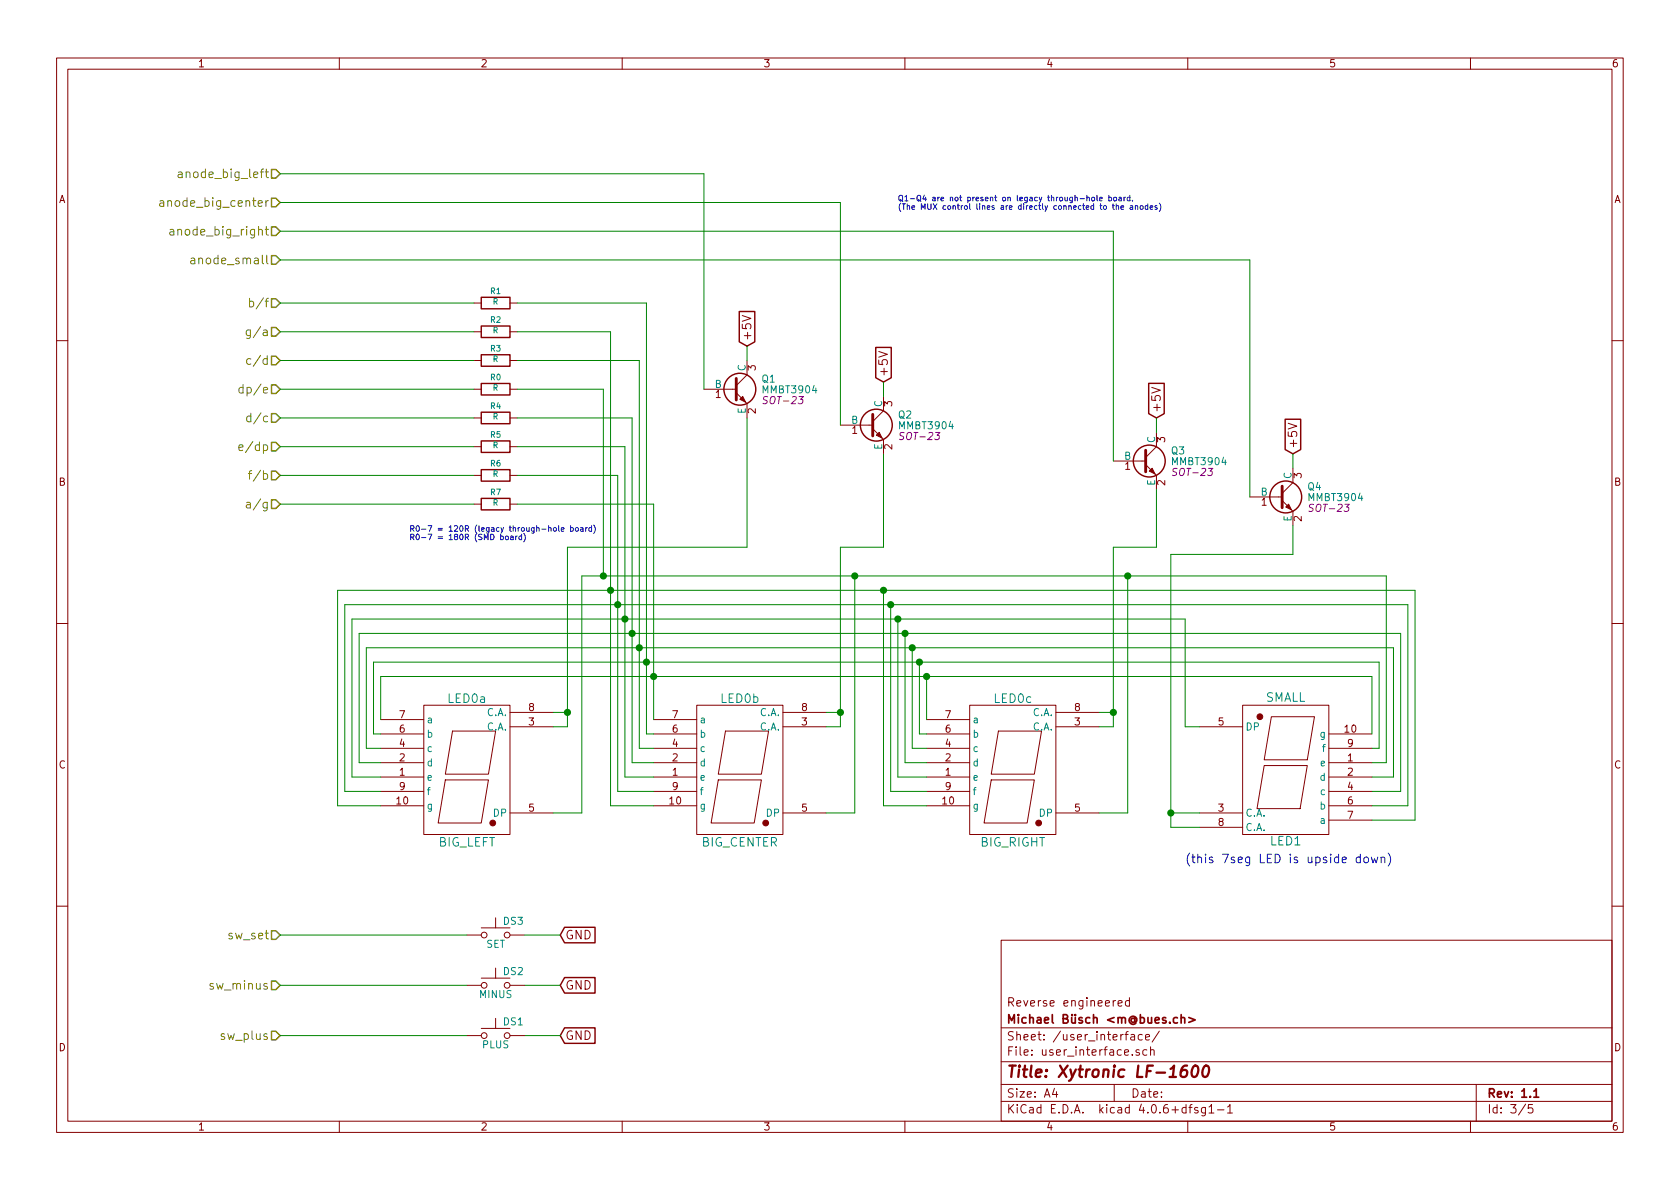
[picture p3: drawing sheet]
EESchema Schematic File Version 2
LIBS:power
LIBS:device
LIBS:transistors
LIBS:conn
LIBS:linear
LIBS:regul
LIBS:74xx
LIBS:cmos4000
LIBS:adc-dac
LIBS:memory
LIBS:xilinx
LIBS:microcontrollers
LIBS:dsp
LIBS:microchip
LIBS:analog_switches
LIBS:motorola
LIBS:texas
LIBS:intel
LIBS:audio
LIBS:interface
LIBS:digital-audio
LIBS:philips
LIBS:display
LIBS:cypress
LIBS:siliconi
LIBS:opto
LIBS:atmel
LIBS:contrib
LIBS:valves
LIBS:tl431
LIBS:switches
EELAYER 25 0
EELAYER END
$Descr A4 11693 8268
encoding utf-8
Sheet 3 5
Title "Xytronic LF-1600"
Date ""
Rev "1.1"
Comp "Michael Büsch <m@bues.ch>"
Comment1 "Reverse engineered"
Comment2 ""
Comment3 ""
Comment4 ""
$EndDescr
Text HLabel 1950 1200 0    60   Input ~ 0
anode_big_left
Text HLabel 1950 1400 0    60   Input ~ 0
anode_big_center
Text HLabel 1950 1600 0    60   Input ~ 0
anode_big_right
Text HLabel 1950 1800 0    60   Input ~ 0
anode_small
Text HLabel 1950 2700 0    60   Input ~ 0
dp/e
Text HLabel 1950 2100 0    60   Input ~ 0
b/f
Text HLabel 1950 2300 0    60   Input ~ 0
g/a
Text HLabel 1950 2500 0    60   Input ~ 0
c/d
Text HLabel 1950 2900 0    60   Input ~ 0
d/c
Text HLabel 1950 3100 0    60   Input ~ 0
e/dp
Text HLabel 1950 3300 0    60   Input ~ 0
f/b
Text HLabel 1950 3500 0    60   Input ~ 0
a/g
Text HLabel 1950 6500 0    60   Input ~ 0
sw_set
Text HLabel 1950 6850 0    60   Input ~ 0
sw_minus
Text HLabel 1950 7200 0    60   Input ~ 0
sw_plus
Text GLabel 3900 6500 2    60   Input ~ 0
GND
Text GLabel 3900 6850 2    60   Input ~ 0
GND
Text GLabel 3900 7200 2    60   Input ~ 0
GND
Wire Wire Line
	3650 6500 3900 6500
Wire Wire Line
	3650 6850 3900 6850
Wire Wire Line
	3650 7200 3900 7200
Wire Wire Line
	1950 7200 3250 7200
Wire Wire Line
	1950 6850 3250 6850
Wire Wire Line
	1950 6500 3250 6500
$Comp
L R R0
U 1 1
P 3450 2700
F 0 "R0" V 3530 2700 40  0000 C CNN
F 1 "R" V 3457 2701 40  0000 C CNN
F 2 "~" V 3380 2700 30  0000 C CNN
F 3 "~" H 3450 2700 30  0000 C CNN
	1    3450 2700
	0    -1   -1   0   
$EndComp
$Comp
L R R1
U 1 1
P 3450 2100
F 0 "R1" V 3530 2100 40  0000 C CNN
F 1 "R" V 3457 2101 40  0000 C CNN
F 2 "~" V 3380 2100 30  0000 C CNN
F 3 "~" H 3450 2100 30  0000 C CNN
	1    3450 2100
	0    -1   -1   0   
$EndComp
$Comp
L R R2
U 1 1
P 3450 2300
F 0 "R2" V 3530 2300 40  0000 C CNN
F 1 "R" V 3457 2301 40  0000 C CNN
F 2 "~" V 3380 2300 30  0000 C CNN
F 3 "~" H 3450 2300 30  0000 C CNN
	1    3450 2300
	0    -1   -1   0   
$EndComp
$Comp
L R R3
U 1 1
P 3450 2500
F 0 "R3" V 3530 2500 40  0000 C CNN
F 1 "R" V 3457 2501 40  0000 C CNN
F 2 "~" V 3380 2500 30  0000 C CNN
F 3 "~" H 3450 2500 30  0000 C CNN
	1    3450 2500
	0    -1   -1   0   
$EndComp
$Comp
L R R4
U 1 1
P 3450 2900
F 0 "R4" V 3530 2900 40  0000 C CNN
F 1 "R" V 3457 2901 40  0000 C CNN
F 2 "~" V 3380 2900 30  0000 C CNN
F 3 "~" H 3450 2900 30  0000 C CNN
	1    3450 2900
	0    -1   -1   0   
$EndComp
$Comp
L R R5
U 1 1
P 3450 3100
F 0 "R5" V 3530 3100 40  0000 C CNN
F 1 "R" V 3457 3101 40  0000 C CNN
F 2 "~" V 3380 3100 30  0000 C CNN
F 3 "~" H 3450 3100 30  0000 C CNN
	1    3450 3100
	0    -1   -1   0   
$EndComp
$Comp
L R R6
U 1 1
P 3450 3300
F 0 "R6" V 3530 3300 40  0000 C CNN
F 1 "R" V 3457 3301 40  0000 C CNN
F 2 "~" V 3380 3300 30  0000 C CNN
F 3 "~" H 3450 3300 30  0000 C CNN
	1    3450 3300
	0    -1   -1   0   
$EndComp
$Comp
L R R7
U 1 1
P 3450 3500
F 0 "R7" V 3530 3500 40  0000 C CNN
F 1 "R" V 3457 3501 40  0000 C CNN
F 2 "~" V 3380 3500 30  0000 C CNN
F 3 "~" H 3450 3500 30  0000 C CNN
	1    3450 3500
	0    -1   -1   0   
$EndComp
Wire Wire Line
	1950 2100 3300 2100
Wire Wire Line
	1950 2300 3300 2300
Wire Wire Line
	1950 2500 3300 2500
Wire Wire Line
	1950 2700 3300 2700
Wire Wire Line
	1950 2900 3300 2900
Wire Wire Line
	1950 3100 3300 3100
Wire Wire Line
	1950 3300 3300 3300
Wire Wire Line
	1950 3500 3300 3500
$Comp
L 7SEGMENTS LED0a
U 1 1
P 3250 5400
F 0 "LED0a" H 3250 5950 60  0000 C CNN
F 1 "BIG_LEFT" H 3250 4950 60  0000 C CNN
F 2 "~" H 3250 5400 60  0000 C CNN
F 3 "~" H 3250 5400 60  0000 C CNN
	1    3250 5400
	1    0    0    -1  
$EndComp
$Comp
L 7SEGMENTS LED0b
U 1 1
P 5150 5400
F 0 "LED0b" H 5150 5950 60  0000 C CNN
F 1 "BIG_CENTER" H 5150 4950 60  0000 C CNN
F 2 "~" H 5150 5400 60  0000 C CNN
F 3 "~" H 5150 5400 60  0000 C CNN
	1    5150 5400
	1    0    0    -1  
$EndComp
$Comp
L 7SEGMENTS LED0c
U 1 1
P 7050 5400
F 0 "LED0c" H 7050 5950 60  0000 C CNN
F 1 "BIG_RIGHT" H 7050 4950 60  0000 C CNN
F 2 "~" H 7050 5400 60  0000 C CNN
F 3 "~" H 7050 5400 60  0000 C CNN
	1    7050 5400
	1    0    0    -1  
$EndComp
$Comp
L 7SEGMENTS LED1
U 1 1
P 8950 5300
F 0 "LED1" H 8950 5850 60  0000 C CNN
F 1 "SMALL" H 8950 4850 60  0000 C CNN
F 2 "~" H 8950 5300 60  0000 C CNN
F 3 "~" H 8950 5300 60  0000 C CNN
	1    8950 5300
	-1   0    0    1   
$EndComp
Wire Wire Line
	2650 4700 9550 4700
Wire Wire Line
	2650 4700 2650 5000
Wire Wire Line
	4500 2100 4500 5100
Wire Wire Line
	4500 5100 4550 5100
Wire Wire Line
	2600 4600 9600 4600
Wire Wire Line
	2600 4600 2600 5100
Wire Wire Line
	2600 5100 2650 5100
Wire Wire Line
	4450 5200 4550 5200
Wire Wire Line
	4450 2500 4450 5200
Wire Wire Line
	4400 5300 4550 5300
Wire Wire Line
	4400 2900 4400 5300
Wire Wire Line
	4350 5400 4550 5400
Wire Wire Line
	4350 3100 4350 5400
Wire Wire Line
	4300 5500 4550 5500
Wire Wire Line
	4300 3300 4300 5500
Wire Wire Line
	4250 5600 4550 5600
Wire Wire Line
	4250 2300 4250 5600
Wire Wire Line
	2550 4500 9700 4500
Wire Wire Line
	2550 4500 2550 5200
Wire Wire Line
	2550 5200 2650 5200
Wire Wire Line
	2500 4400 9750 4400
Wire Wire Line
	2500 4400 2500 5300
Wire Wire Line
	2500 5300 2650 5300
Wire Wire Line
	2450 4300 8250 4300
Wire Wire Line
	2450 4300 2450 5400
Wire Wire Line
	2450 5400 2650 5400
Wire Wire Line
	2400 4200 9800 4200
Wire Wire Line
	2400 4200 2400 5500
Wire Wire Line
	2400 5500 2650 5500
Wire Wire Line
	2350 4100 9850 4100
Wire Wire Line
	2350 4100 2350 5600
Wire Wire Line
	2350 5600 2650 5600
Wire Wire Line
	6450 4700 6450 5000
Connection ~ 4550 4700
Wire Wire Line
	6400 4600 6400 5100
Wire Wire Line
	6400 5100 6450 5100
Connection ~ 4500 4600
Wire Wire Line
	6350 4500 6350 5200
Wire Wire Line
	6350 5200 6450 5200
Connection ~ 4450 4500
Wire Wire Line
	6300 4400 6300 5300
Wire Wire Line
	6300 5300 6450 5300
Connection ~ 4400 4400
Wire Wire Line
	6250 4300 6250 5400
Wire Wire Line
	6250 5400 6450 5400
Connection ~ 4350 4300
Wire Wire Line
	6200 4200 6200 5500
Wire Wire Line
	6200 5500 6450 5500
Connection ~ 4300 4200
Wire Wire Line
	6150 4100 6150 5600
Wire Wire Line
	6150 5600 6450 5600
Connection ~ 4250 4100
Wire Wire Line
	3950 5050 3850 5050
Wire Wire Line
	3950 3800 3950 5050
Wire Wire Line
	3950 4950 3850 4950
Connection ~ 3950 4950
Wire Wire Line
	5850 5050 5750 5050
Wire Wire Line
	5850 4950 5750 4950
Connection ~ 5850 4950
Wire Wire Line
	7750 5050 7650 5050
Wire Wire Line
	7750 4950 7650 4950
Connection ~ 7750 4950
Wire Wire Line
	8150 5650 8350 5650
Wire Wire Line
	8150 5750 8350 5750
Connection ~ 8150 5650
Wire Wire Line
	3850 5650 4050 5650
Wire Wire Line
	4050 5650 4050 4000
Wire Wire Line
	5750 5650 5950 5650
Wire Wire Line
	5950 5650 5950 4000
Wire Wire Line
	4050 4000 9650 4000
Wire Wire Line
	7650 5650 7850 5650
Wire Wire Line
	7850 5650 7850 4000
Connection ~ 5950 4000
Wire Wire Line
	8350 5050 8250 5050
Wire Wire Line
	3600 2300 4250 2300
Wire Wire Line
	3600 2500 4450 2500
Wire Wire Line
	3600 2700 4200 2700
Wire Wire Line
	4200 2700 4200 4000
Connection ~ 4200 4000
Wire Wire Line
	3600 2900 4400 2900
Wire Wire Line
	3600 3100 4350 3100
Wire Wire Line
	3600 3300 4300 3300
Wire Wire Line
	4550 3500 4550 5000
Wire Wire Line
	3600 3500 4550 3500
Wire Wire Line
	3600 2100 4500 2100
Wire Wire Line
	3950 3800 5200 3800
Wire Wire Line
	4900 1200 1950 1200
Wire Wire Line
	1950 1400 5850 1400
Wire Wire Line
	1950 1600 7750 1600
Wire Wire Line
	1950 1800 8700 1800
Wire Wire Line
	9550 4700 9550 5100
Connection ~ 6450 4700
Wire Wire Line
	9550 5200 9600 5200
Wire Wire Line
	9600 5200 9600 4600
Connection ~ 6400 4600
Wire Wire Line
	9550 5300 9650 5300
Wire Wire Line
	9650 5300 9650 4000
Connection ~ 7850 4000
Wire Wire Line
	9550 5400 9700 5400
Wire Wire Line
	9700 5400 9700 4500
Connection ~ 6350 4500
Wire Wire Line
	9550 5500 9750 5500
Wire Wire Line
	9750 5500 9750 4400
Connection ~ 6300 4400
Wire Wire Line
	9550 5600 9800 5600
Wire Wire Line
	9800 5600 9800 4200
Connection ~ 6200 4200
Wire Wire Line
	9550 5700 9850 5700
Wire Wire Line
	9850 5700 9850 4100
Connection ~ 6150 4100
Wire Wire Line
	8250 5050 8250 4300
Connection ~ 6250 4300
Text Notes 8250 6000 0    60   ~ 0
(this 7seg LED is upside down)
Text Notes 2850 3750 0    39   ~ 0
R0-7 = 120R (legacy through-hole board)\nR0-7 = 180R (SMD board)
$Comp
L MMBT3904 Q1
U 1 1
P 5100 2700
F 0 "Q1" H 5300 2775 50  0000 L CNN
F 1 "MMBT3904" H 5300 2700 50  0000 L CNN
F 2 "SOT-23" H 5300 2625 50  0000 L CIN
F 3 "" H 5100 2700 50  0000 L CNN
	1    5100 2700
	1    0    0    -1  
$EndComp
$Comp
L MMBT3904 Q2
U 1 1
P 6050 2950
F 0 "Q2" H 6250 3025 50  0000 L CNN
F 1 "MMBT3904" H 6250 2950 50  0000 L CNN
F 2 "SOT-23" H 6250 2875 50  0000 L CIN
F 3 "" H 6050 2950 50  0000 L CNN
	1    6050 2950
	1    0    0    -1  
$EndComp
$Comp
L MMBT3904 Q3
U 1 1
P 7950 3200
F 0 "Q3" H 8150 3275 50  0000 L CNN
F 1 "MMBT3904" H 8150 3200 50  0000 L CNN
F 2 "SOT-23" H 8150 3125 50  0000 L CIN
F 3 "" H 7950 3200 50  0000 L CNN
	1    7950 3200
	1    0    0    -1  
$EndComp
$Comp
L MMBT3904 Q4
U 1 1
P 8900 3450
F 0 "Q4" H 9100 3525 50  0000 L CNN
F 1 "MMBT3904" H 9100 3450 50  0000 L CNN
F 2 "SOT-23" H 9100 3375 50  0000 L CIN
F 3 "" H 8900 3450 50  0000 L CNN
	1    8900 3450
	1    0    0    -1  
$EndComp
Wire Wire Line
	4900 2700 4900 1200
Wire Wire Line
	5200 3800 5200 2900
Text GLabel 5200 2400 1    60   Input ~ 0
+5V
Wire Wire Line
	5200 2400 5200 2500
Wire Wire Line
	5850 1400 5850 2950
Wire Wire Line
	6150 3150 6150 3800
Wire Wire Line
	6150 3800 5850 3800
Wire Wire Line
	5850 3800 5850 5050
Wire Wire Line
	7750 1600 7750 3200
Wire Wire Line
	8050 3400 8050 3800
Wire Wire Line
	8050 3800 7750 3800
Wire Wire Line
	7750 3800 7750 5050
Wire Wire Line
	8700 1800 8700 3450
Wire Wire Line
	9000 3650 9000 3850
Wire Wire Line
	9000 3850 8150 3850
Wire Wire Line
	8150 3850 8150 5750
Text GLabel 6150 2650 1    60   Input ~ 0
+5V
Text GLabel 8050 2900 1    60   Input ~ 0
+5V
Text GLabel 9000 3150 1    60   Input ~ 0
+5V
Wire Wire Line
	9000 3150 9000 3250
Wire Wire Line
	8050 2900 8050 3000
Wire Wire Line
	6150 2650 6150 2750
Text Notes 6250 1450 0    39   ~ 0
Q1-Q4 are not present on legacy through-hole board.\n(The MUX control lines are directly connected to the anodes)
$Comp
L SW_Push DS3
U 1 1
P 3450 6500
F 0 "DS3" H 3500 6600 50  0000 L CNN
F 1 "SET" H 3450 6440 50  0000 C CNN
F 2 "" H 3450 6700 50  0000 C CNN
F 3 "" H 3450 6700 50  0000 C CNN
	1    3450 6500
	1    0    0    -1  
$EndComp
$Comp
L SW_Push DS2
U 1 1
P 3450 6850
F 0 "DS2" H 3500 6950 50  0000 L CNN
F 1 "MINUS" H 3450 6790 50  0000 C CNN
F 2 "" H 3450 7050 50  0000 C CNN
F 3 "" H 3450 7050 50  0000 C CNN
	1    3450 6850
	1    0    0    -1  
$EndComp
$Comp
L SW_Push DS1
U 1 1
P 3450 7200
F 0 "DS1" H 3500 7300 50  0000 L CNN
F 1 "PLUS" H 3450 7140 50  0000 C CNN
F 2 "" H 3450 7400 50  0000 C CNN
F 3 "" H 3450 7400 50  0000 C CNN
	1    3450 7200
	1    0    0    -1  
$EndComp
$EndSCHEMATC
